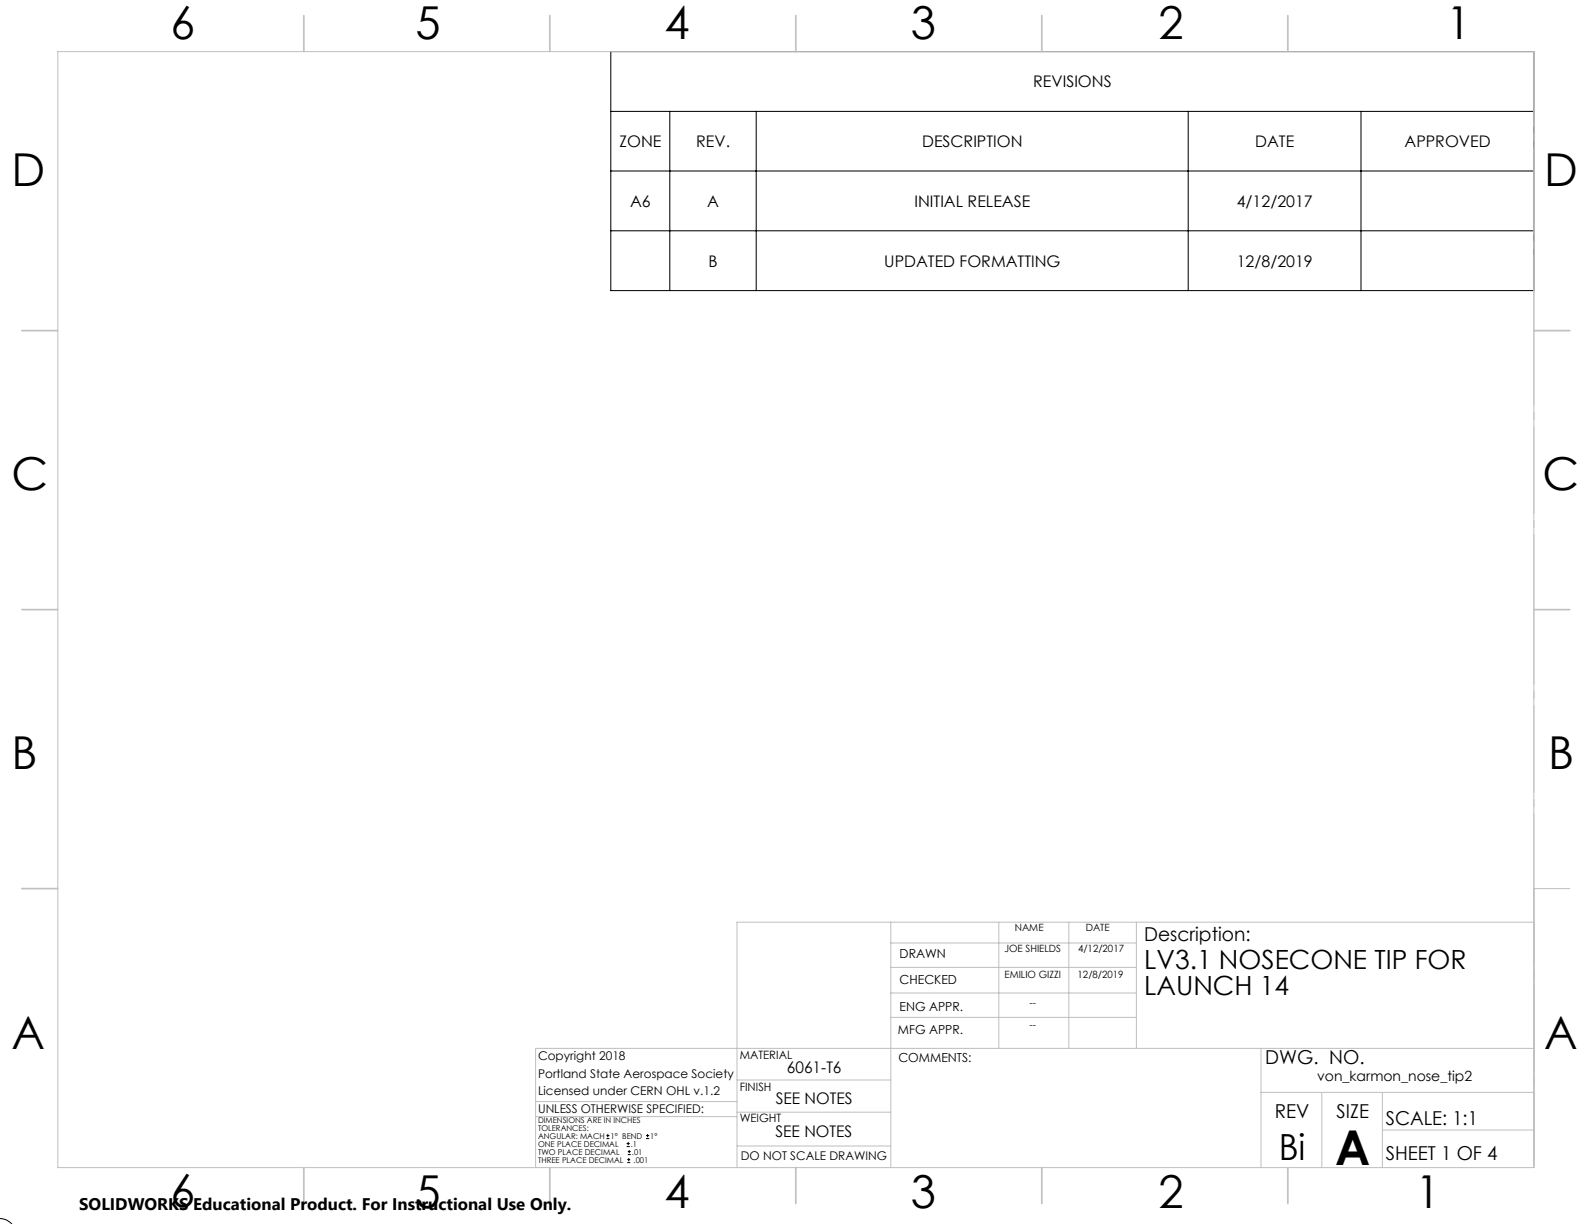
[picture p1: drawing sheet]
<svg xmlns="http://www.w3.org/2000/svg" width="279mm" height="216mm" viewBox="0 0 279 216" stroke-linecap="round" stroke-linejoin="round" font-family="sans-serif">
<g fill="none" stroke="#000" stroke-width=".18">
<path d="M107.7 9.1h162.8v42.2h-162.8zM107.7 19.6h162.8M118.1 19.6v31.7M133.4 19.6v31.7M209.6 19.6v31.7M240.1 19.6v31.7M107.7 30.2h162.8M107.7 40.7h162.8M0 214.9a2.78 2.78 0 0 1 2.1 1M107 200.8h.5M107 200.3h.5M107.2 200v.6"/>
<path d="M110.5 202.2h.6M110.5 201.7h.6M110.6 205.1h.6M110.6 204.5h.6M110.7 203.7h.6M110.7 203.1h.6M110.8 201.4v.6M110.9 204.3v.5M111 202.8v.6M113.9 200.8h.6M113.9 200.3h.6M114.2 200v.6"/>
</g>
<path d="M270.6 9.1v49.2M270.6 58.3v49.2M270.6 107.5v49.2M270.6 156.7v49.2" fill="none" stroke="#c0c0c0" stroke-width=".18" stroke-dasharray="15.2 1.3 1.3 1.3" stroke-dashoffset="2.1"/>
<g fill="none" stroke="#c0c0c0" stroke-width=".18">
<path d="M10.2 9.1h260.3v196.9h-260.3zM270.5 58.3h6.4M270.5 156.7h6.4M157.1 162.7v43.3M157.1 175.2h43.3M157.1 170.6h43.3M157.1 166.3h43.3M157.1 179.5h43.3M176.2 162.7v22.2M188.5 162.7v22.2M200.4 162.7v22.2M94.5 197h35.5"/>
<path d="M94.5 194.3h35.5M130 196.2h27.1M130 190.5h27.1M222.4 184.9v21.1M222.4 192.7h48.1M233.2 192.7v13.3M243.8 199.3h26.7M243.8 192.7v13.3M270.5 184.9h-176v21.1M130 202.1h27.1M270.6 204.5v-41.8h-140.6v43.3"/>
</g>
<g fill="none" stroke="#c0c0c0" stroke-width=".3">
<path d="M53.6 2.8v6.3M97 2.8v6.3M140.4 2.8v6.3M183.8 2.8v6.3M227.2 2.8v6.3M3.8 58.3h6.4M270.5 58.3h6.4M3.8 107.5h6.4M270.5 107.5h6.4M3.8 156.7h6.4M53.6 206v6.3M97 206v6.3"/>
<path d="M140.4 206v6.3M183.8 206v6.3M227.2 206v6.3"/>
</g>
<text font-size="8.5" x="235.5" y="205.4">A</text>
<g font-size="8">
<text x="30.1" y="6.8">6</text>
<text x="73.3" y="6.9">5</text>
<text x="117.2" y="6.9">4</text>
<text x="160.6" y="6.9">3</text>
<text x="204.3" y="6.9">2</text>
<text x="255.1" y="6.9">1</text>
<text x="2.1" y="32.7">D</text>
<text x="272.4" y="32.7">D</text>
<text x="2.1" y="86.5">C</text>
<text x="272.1" y="86.5">C</text>
<text x="2.1" y="135.6">B</text>
<text x="273.1" y="135.6">B</text>
<text x="2.1" y="185.1">A</text>
<text x="272.4" y="185.1">A</text>
<text x="30.1" y="213">6</text>
<text x="73.3" y="213.1">5</text>
<text x="117.2" y="213.1">4</text>
<text x="160.6" y="213.1">3</text>
<text x="204.3" y="213.1">2</text>
<text x="249.7" y="213.1">1</text>
</g>
<text font-size="6.3" x="225.5" y="204.6">Bi</text>
<g font-size="4.7">
<text x="201.8" y="171">LV3.1 NOSECONE TIP FOR</text>
<text x="201.8" y="175.5">LAUNCH 14</text>
</g>
<g font-size="3.4">
<text x="201.8" y="165.9">Description:</text>
<text x="223.2" y="187.6">DWG. NO.</text>
<text x="224.9" y="197.2">REV</text>
<text x="235.8" y="197.2">SIZE</text>
<text x="244.4" y="198.4">SCALE: 1:1</text>
<text x="244.4" y="204.6">SHEET 1 OF 4</text>
</g>
<text font-size="3" x="14" y="213.5">SOLIDWORKS Educational Product. For Instructional Use Only.</text>
<g font-size="2.8">
<text x="182.2" y="15.4">REVISIONS</text>
<text x="109.3" y="26">ZONE</text>
<text x="122.8" y="26">REV.</text>
<text x="162.7" y="26">DESCRIPTION</text>
<text x="221.4" y="26">DATE</text>
<text x="247.7" y="26">APPROVED</text>
<text x="111.1" y="36.5">A6</text>
<text x="124.8" y="36.5">A</text>
<text x="161.3" y="36.5">INITIAL RELEASE</text>
<text x="218.2" y="36.5">4/12/2017</text>
<text x="125" y="47">B</text>
<text x="156" y="47">UPDATED FORMATTING</text>
<text x="218.2" y="47">12/8/2019</text>
<text x="138.8" y="189.3">6061-T6</text>
<text x="136.8" y="194.8">SEE NOTES</text>
<text x="136.8" y="200.6">SEE NOTES</text>
</g>
<text font-size="2.5" x="232.3" y="190.6">von_karmon_nose_tip2</text>
<g font-size="2.2">
<text x="158.7" y="169">DRAWN</text>
<text x="158.7" y="173.5">CHECKED</text>
<text x="158.7" y="178.3">ENG APPR.</text>
<text x="158.4" y="182.4">MFG APPR.</text>
<text x="158.5" y="187.4">COMMENTS:</text>
</g>
<g font-size="2.1">
<text x="94.9" y="187">Copyright 2018</text>
<text x="94.9" y="190.1">Portland State Aerospace Society</text>
<text x="94.9" y="196.4">UNLESS OTHERWISE SPECIFIED:</text>
<text x="94.9" y="193.2">Licensed under CERN OHL v.1.2</text>
<text x="130.7" y="204.6">DO NOT SCALE DRAWING</text>
</g>
<g font-size="2">
<text x="130.5" y="186.8">MATERIAL</text>
<text x="130.5" y="192.5">FINISH</text>
<text x="130.5" y="198">WEIGHT</text>
</g>
<g font-size="1.8">
<text x="177.2" y="168">JOE SHIELDS</text>
<text x="179" y="164.3">NAME</text>
<text x="190.2" y="168">4/12/2017</text>
<text x="191.5" y="164.3">DATE</text>
<text x="177.2" y="172.6">EMILIO GIZZI</text>
<text x="190.1" y="172.6">12/8/2019</text>
<text x="181.6" y="177.4">--</text>
<text x="181.6" y="181.4">--</text>
</g>
<g font-size="1.4">
<text x="94.9" y="203.6">TWO PLACE DECIMAL</text>
<text x="94.9" y="202.2">ONE PLACE DECIMAL</text>
<text x="94.9" y="198">DIMENSIONS ARE IN INCHES</text>
<text x="94.9" y="199.4">TOLERANCES:</text>
<text x="94.9" y="200.8">ANGULAR: MACH</text>
<text x="107.7" y="200.8">1° BEND</text>
<text x="111.3" y="202.2">.1</text>
<text x="111.5" y="203.6">.01</text>
<text x="114.7" y="200.8">1°</text>
<text x="94.9" y="205.1">THREE PLACE DECIMAL</text>
<text x="111.8" y="205.1">.001</text>
</g>
</svg>
